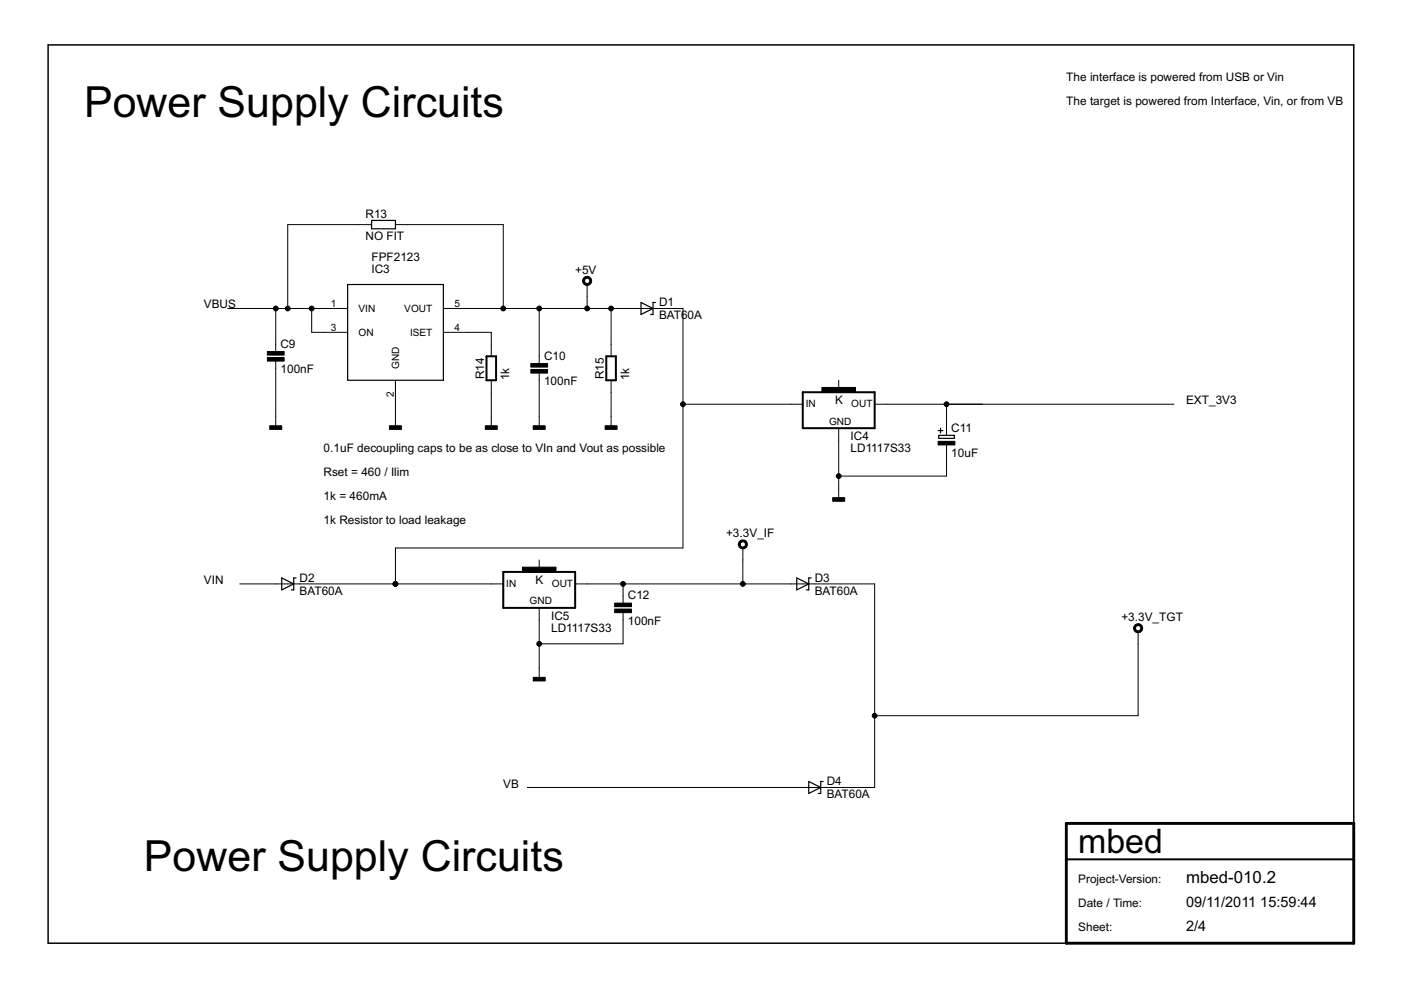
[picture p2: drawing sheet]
<svg xmlns="http://www.w3.org/2000/svg" width="297mm" height="210mm" viewBox="0 0 297 210" stroke-linecap="round" stroke-linejoin="round" font-family="sans-serif">
<g fill="#000" stroke="#000" stroke-width=".21">
<path d="M61 47.6v17.8zM76.2 47.6h2.6zM61 47.6h15.2zM83.8 47.6h2.6zM86.4 47.6h20.3zM106.7 47.6v17.8zM58.5 73v1.5zM58.5 76.6v1.5zM58.5 78.1v10.1zM48.3 65.4h10.2zM58.5 65.4v7.6zM58.5 65.4h2.5z"/>
<path d="M61 65.4h5.1zM66.1 65.4v5.1zM66.1 70.5h2.5zM68.6 65.4h5.1zM68.6 70.5h5.1zM66.1 65.4h2.5zM94 70.5h5.1zM94 65.4h5.1zM99.1 70.5h5.1zM104.2 73v2.5zM104.2 70.5v2.5zM99.1 65.4h7.6z"/>
<path d="M114.3 75.5v1.6zM114.3 79.1v1.5zM106.7 65.4h7.6zM114.3 65.4v10.1zM124.5 60.3v2.6zM114.3 65.4h10.2zM124.5 62.9v2.5zM129.6 73v2.5zM124.5 65.4h5.1zM129.6 65.4v7.6zM134.6 65.4h2.6zM129.6 65.4h5z"/>
<path d="M137.2 65.4h2.5zM139.7 65.4h5.1zM144.8 65.4v20.3zM58.5 88.2v2.6zM83.8 80.6v5.1zM83.8 88.2v2.6zM83.8 85.7v2.5zM104.2 80.6v2.6zM104.2 88.2v2.6zM104.2 83.2v5zM114.3 88.2v2.6zM114.3 80.6v7.6z"/>
<path d="M129.6 80.6v2.6zM129.6 88.2v2.6zM129.6 83.2v5zM144.8 85.7h22.9zM144.8 85.7v30.5zM167.7 85.7h2.5zM177.8 90.8v2.5zM177.8 80.6v2.6zM177.8 93.3v7.6zM185.4 85.7h2.6zM188 85.7h12.7zM200.7 90.8v1.5z"/>
<path d="M200.7 94.3v1.6zM200.7 85.7h48.2zM200.7 85.7v5.1zM200.7 85.7h7.6zM83.8 116.2v7.6zM114.3 118.7v2.6zM83.8 116.2h61zM157.5 116.2v2.5zM177.8 103.5v2.5zM177.8 100.9v2.6zM177.8 100.9h22.9zM200.7 95.9v5z"/>
<path d="M58.5 123.8h2.5zM50.8 123.8h7.7zM61 123.8h2.5zM63.5 123.8h20.3zM83.8 123.8h20.4zM104.2 123.8h2.5zM114.3 128.9v2.5zM114.3 131.4v5.1zM114.3 136.5h17.8zM114.3 136.5v5.1zM121.9 123.8h2.6zM124.5 123.8h7.6z"/>
<path d="M132.1 126.3v1.6zM132.1 129.9v1.5zM132.1 131.4v5.1zM132.1 123.8v2.5zM132.1 123.8h25.4zM157.5 118.7v5.1zM157.5 123.8h10.2zM167.7 123.8h2.5zM170.2 123.8h2.5zM172.7 123.8h12.7zM185.4 123.8v27.9zM241.3 134v2.5z"/>
<path d="M114.3 141.6v2.5zM185.4 151.7h55.9zM241.3 136.5v15.2zM111.8 167h58.4zM170.2 167h2.5zM172.7 167h2.6zM175.3 167h10.1zM185.4 151.7v15.3z"/>
<path d="M123.7 59a.96 .96 0 0 1 1.6 0 .96 .96 0 0 1-.5 1.5 .96 .96 0 0 1-1.3-.9h.4a.56 .56 0 0 1 .8-.5 .56 .56 0 0 1 .1 .9 .56 .56 0 0 1-.8-.3l-.1-.1h-.4z" fill-rule="evenodd"/>
<path d="M156.7 114.8a.97 .97 0 0 1 1.6 .1 .97 .97 0 0 1-.5 1.5 .97 .97 0 0 1-1.3-1h.5a.56 .56 0 0 1 .8-.4 .56 .56 0 0 1 .1 .9 .56 .56 0 0 1-.9-.3v-.2h-.5z" fill-rule="evenodd"/>
<path d="M240.5 132.6a.96 .96 0 0 1 1.6 0 .96 .96 0 0 1-.5 1.5 .96 .96 0 0 1-1.3-.9h.4a.56 .56 0 0 1 .8-.5 .56 .56 0 0 1 .2 .9 .56 .56 0 0 1-.9-.2l-.1-.2h-.4z" fill-rule="evenodd"/>
<circle cx="58.5" cy="65.4" r=".51"/>
<circle cx="61" cy="65.4" r=".51"/>
<circle cx="66.1" cy="65.4" r=".51"/>
<circle cx="106.7" cy="65.4" r=".51"/>
<circle cx="114.3" cy="65.4" r=".51"/>
<circle cx="124.5" cy="65.4" r=".51"/>
<circle cx="129.6" cy="65.4" r=".51"/>
<circle cx="144.8" cy="85.7" r=".51"/>
<circle cx="200.7" cy="85.7" r=".51"/>
<circle cx="177.8" cy="100.9" r=".51"/>
<circle cx="83.8" cy="123.8" r=".51"/>
<circle cx="114.3" cy="136.5" r=".51"/>
<circle cx="132.1" cy="123.8" r=".51"/>
<circle cx="157.5" cy="123.8" r=".51"/>
<circle cx="185.4" cy="151.7" r=".51"/>
</g>
<g fill="#000" stroke="#000" stroke-width=".42">
<path d="M103.1 75.5h2.1zM105.2 75.5v5.1zM128.5 75.5h2.1zM130.6 75.5v5.1zM103.1 75.5v5.1zM103.1 80.6h2.1zM128.5 75.5v5.1zM128.5 80.6h2.1zM170.2 90.8h15.2zM170.2 83.2v7.6zM185.4 83.2v7.6zM170.2 83.2h15.2z"/>
<path d="M106.7 128.9h15.2zM106.7 121.3v7.6zM121.9 121.3v7.6zM106.7 121.3h15.2zM226.1 182.2h60.9z"/>
</g>
<g fill="#000" stroke="#000" stroke-width=".21">
<path d="M56.7 74.5h3.5v.8h-3.5zM56.7 75.8h3.5v.8h-3.5zM112.5 77.1h3.6v.7h-3.6zM112.5 78.3h3.6v.8h-3.6zM57.2 90.3h2.5v.7h-2.5zM82.6 90.3h2.5v.7h-2.5zM102.9 90.3h2.5v.7h-2.5zM113.1 90.3h2.5v.7h-2.5zM128.3 90.3h2.5v.7h-2.5zM174.3 82.1h7.1v1.1h-7.1zM198.9 93.6h3.6v.7h-3.6zM176.6 105.5h2.5v.8h-2.5z"/>
<path d="M110.8 120.2h7.1v1.1h-7.1zM130.3 127.9h3.6v.7h-3.6zM130.3 129.1h3.6v.8h-3.6zM113.1 143.6h2.5v.8h-2.5z"/>
</g>
<g fill="#000" stroke="#000" stroke-width=".25">
<path d="M78.8 48.5h5zM78.8 46.7v1.8zM78.8 46.7h5zM83.8 46.7v1.8zM73.7 60.3v20.3zM73.7 60.3h20.3zM135.9 66.7l2.6-1.3zM135.9 64.1v2.6zM137.9 66.7h.6zM135.9 64.1l2.6 1.3zM138.5 64.1v1.3zM138.5 65.4v1.3z"/>
<path d="M138.5 64.1h.5zM73.7 80.6h20.3zM94 60.3v20.3zM198.9 91.3h1zM199 92.3h3.3zM199 92.3v.6zM199 92.9h3.3zM199.4 90.8v1zM202.3 92.3v.6zM59.7 125.1l2.6-1.3zM59.7 122.5v2.6zM61.8 125.1h.5z"/>
<path d="M59.7 122.5l2.6 1.3zM62.3 122.5v1.3zM62.3 123.8v1.3zM62.3 122.5h.5zM168.9 125.1l2.6-1.3zM168.9 122.5v2.6zM171 125.1h.5zM168.9 122.5l2.6 1.3zM171.5 122.5v1.3zM171.5 123.8v1.3zM171.5 122.5h.5zM171.5 168.2l2.5-1.2z"/>
<path d="M171.5 165.7v2.5zM173.5 168.2h.5zM171.5 165.7l2.5 1.3zM174 165.7v1.3zM174 167v1.2zM174 165.7h.5z"/>
</g>
<path d="M10.2 9.5h276.8zM287 9.5v165.1zM10.2 9.5v190.5zM10.2 200h215.9z" fill="#000" stroke="#000" stroke-width=".32"/>
<path d="M226.1 174.6h60.9zM287 174.6v7.6zM226.1 182.2v17.8zM226.1 174.6v7.6zM287 182.2v17.8zM226.1 200h60.9z" fill="#000" stroke="#000" stroke-width=".61"/>
<g font-size="10.2">
<text x="17.8" y="24.8">Power Supply Circuits</text>
<text x="30.5" y="184.7">Power Supply Circuits</text>
</g>
<text font-size="8" x="228.6" y="180.9">mbed</text>
<text font-size="4" x="251.5" y="187.3">mbed-010.2</text>
<g font-size="3.4">
<text x="251.5" y="192.4">09/11/2011</text>
<text x="251.5" y="197.4">2/4</text>
<text x="267.2" y="192.4">15:59:44</text>
</g>
<g font-size="2.8">
<text x="226.1" y="17.1">The interface is powered from USB or Vin</text>
<text x="226.1" y="22.2">The target is powered from Interface, Vin, or from VB</text>
<text x="77.5" y="46.1">R13</text>
<text x="77.5" y="50.9">NO FIT</text>
<text x="78.8" y="55.2">FPF2123</text>
<text x="78.8" y="57.8">IC3</text>
<text x="121.9" y="58">+5V</text>
<text x="43.2" y="65.4">VBUS</text>
<text x="139.7" y="64.9">D1</text>
<text x="139.7" y="67.7">BAT60A</text>
<text x="59.5" y="73.8">C9</text>
<text x="115.3" y="76.3">C10</text>
<text x="59.5" y="79.1">100nF</text>
<text x="102.6" y="80.4" transform="rotate(-90 102.6 80.4)">R14</text>
<text x="108" y="80.6" transform="rotate(-90 108 80.6)">1k</text>
<text x="115.3" y="81.6">100nF</text>
<text x="128" y="80.4" transform="rotate(-90 128 80.4)">R15</text>
<text x="133.4" y="80.6" transform="rotate(-90 133.4 80.6)">1k</text>
<text x="177.1" y="85.7">K</text>
<text x="251.5" y="85.7">EXT_3V3</text>
<text x="68.6" y="95.9">0.1uF decoupling caps to be as close to VIn and Vout as possible</text>
<text x="180.4" y="95.9">LD1117S33</text>
<text x="180.4" y="93.3">IC4</text>
<text x="201.7" y="91.6">C11</text>
<text x="68.6" y="100.9">Rset = 460 / Ilim</text>
<text x="201.7" y="96.9">10uF</text>
<text x="68.6" y="106">1k = 460mA</text>
<text x="68.6" y="111.1">1k Resistor to load leakage</text>
<text x="153.9" y="113.9">+3.3V_IF</text>
<text x="43.2" y="123.8">VIN</text>
<text x="63.5" y="123.3">D2</text>
<text x="113.6" y="123.8">K</text>
<text x="172.7" y="123.3">D3</text>
<text x="63.5" y="126.1">BAT60A</text>
<text x="116.9" y="131.4">IC5</text>
<text x="133.1" y="127.1">C12</text>
<text x="172.7" y="126.1">BAT60A</text>
<text x="237.8" y="131.7">+3.3V_TGT</text>
<text x="116.9" y="134">LD1117S33</text>
<text x="133.1" y="132.4">100nF</text>
<text x="106.7" y="167">VB</text>
<text x="175.3" y="166.5">D4</text>
<text x="175.3" y="169.3">BAT60A</text>
<text x="228.6" y="187.3">Project-Version:</text>
<text x="228.6" y="192.4">Date / Time:</text>
<text x="228.6" y="197.4">Sheet:</text>
</g>
<g font-size="2.4">
<text x="70.2" y="65">1</text>
<text x="96.3" y="65">5</text>
<text x="70.2" y="70.1">3</text>
<text x="76" y="66.2">VIN</text>
<text x="76" y="71.2">ON</text>
<text x="85.7" y="66.2">VOUT</text>
<text x="86.9" y="71.2">ISET</text>
<text x="96.3" y="70.1">4</text>
<text x="84.6" y="78.3" transform="rotate(-90 84.6 78.3)">GND</text>
<text x="83.5" y="84.2" transform="rotate(-90 83.5 84.2)">2</text>
<text x="170.8" y="86.3">IN</text>
<text x="180.5" y="86.3">OUT</text>
<text x="175.8" y="90">GND</text>
<text x="107.3" y="124.4">IN</text>
<text x="117" y="124.4">OUT</text>
<text x="112.3" y="128.1">GND</text>
</g>
</svg>
